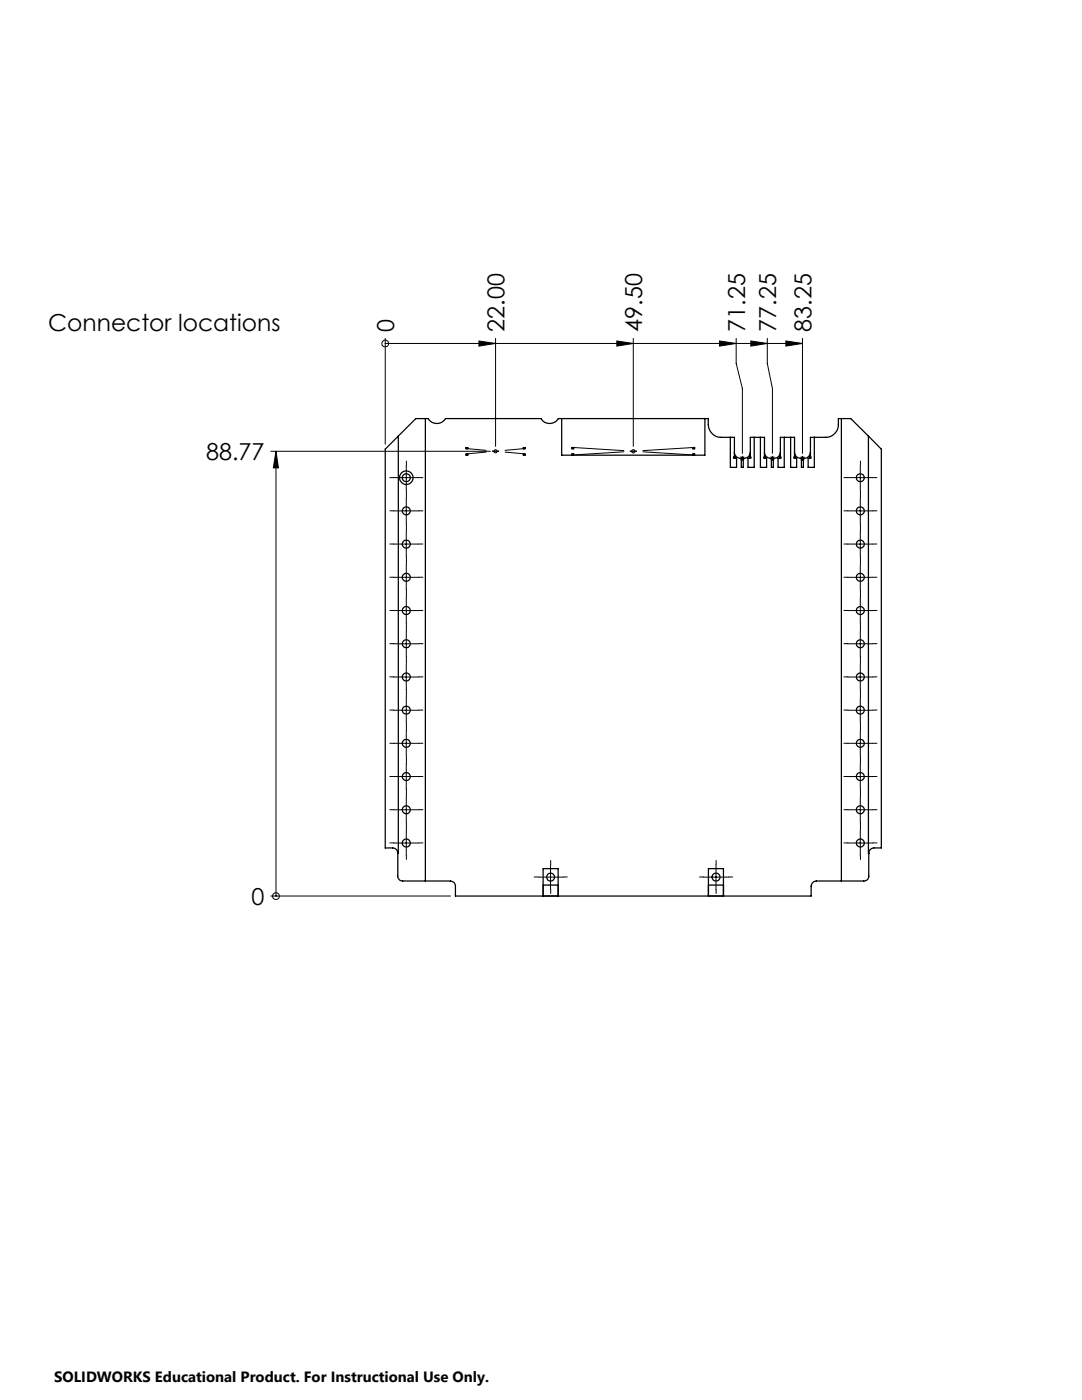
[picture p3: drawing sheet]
<svg xmlns="http://www.w3.org/2000/svg" width="216mm" height="279mm" viewBox="0 0 216 279" stroke-linecap="round" stroke-linejoin="round" font-family="sans-serif">
<g fill="none" stroke="#000" stroke-width=".2">
<path d="M76.9 68.5h.1M76.9 67.5v21.2M76.9 68.5h83.2M95.6 68.1l3.3 .4-3.3 .6zM98.9 67.5v21.6M123.1 68.1l3.3 .4-3.3 .6zM126.4 67.5v21.6M143.6 68.1l3.3 .4-3.3 .6zM146.9 67.5v5l1.2 5v13M149.8 68.1l3.3 .4-3.3 .6zM153.1 67.5v5l1 5v13M156.8 68.1l3.3 .4-3.3 .6z"/>
<path d="M160.1 67.5v23M54 90.1h43.9M55.1 90.1l.5 3.3h-1.1zM55.1 90.1v88.7M78.6 95.3h5M81.1 92.9v4.9M81.1 99.4v5.1M147.6 91.5h1M147.8 91.1l.7 .7M148.1 91v1M148.5 91.1l-.7 .7M153.6 91.5h1"/>
<path d="M153.8 91.1l.7 .7M154.1 91v1M154.5 91.1l-.7 .7M159.6 91.5h1M159.8 91.1l.7 .7M160.1 91v1M160.5 91.1l-.7 .7M169.2 95.3h5M171.7 92.9v4.9M171.7 99.4v5.1M78.6 115.2h5M78.6 108.6h5"/>
<path d="M78.6 102h5M81.1 106.1v5M81.1 112.7v5M81.1 119.3v5.1M169.2 115.2h5M169.2 108.6h5M169.2 102h5M171.7 106.1v5M171.7 112.7v5M171.7 119.3v5.1M78.6 135.1h5M78.6 128.5h5"/>
<path d="M78.6 121.8h5M81.1 126v5M81.1 132.6v5M81.1 139.2v5M169.2 135.1h5M169.2 128.5h5M169.2 121.8h5M171.7 126v5M171.7 132.6v5M171.7 139.2v5M78.6 155h5M78.6 148.3h5"/>
<path d="M78.6 141.7h5M81.1 145.9v4.9M81.1 152.5v5M81.1 159.1v5M169.2 155h5M169.2 148.3h5M169.2 141.7h5M171.7 145.9v4.9M171.7 152.5v5M171.7 159.1v5M54 178.8h35.9M55.1 178.8h.1"/>
<path d="M78.6 168.2h5M78.6 161.6h5M81.1 165.7v5M107.4 175h5M109.9 172.5v5.1M140.4 175h5M142.9 172.5v5.1M169.2 168.2h5M169.2 161.6h5M171.7 165.7v5"/>
<circle cx="76.9" cy="68.6" r=".68"/>
<circle cx="98.9" cy="90.1" r=".31"/>
<circle cx="126.4" cy="90.1" r=".33"/>
<circle cx="55.1" cy="178.8" r=".68"/>
</g>
<g fill="none" stroke="#000" stroke-width=".25">
<path d="M79.5 87v83.3h-.1M84.9 83.5v92.3M93 90.6h.3v.2h-.3zM93 89.3h.3v.3h-.3zM104.4 90.6h.4v.2h-.4zM104.4 89.3h.4v.3h-.4zM112.1 83.5v7.3h28.6v-7.3M114.1 89.3h.4v.3h-.4zM114.1 90.8v-.2h.4v.2M138.3 90.8v-.2h.3v.2M138.3 89.3h.3v.3h-.3zM145.7 87.3v6h1.3v-1.8h-.5"/>
<path d="M146.5 91.2a.16 .16 0 0 0-.1 .1 .16 .16 0 0 0 .1 .2M146.5 90.2a1.63 1.63 0 0 0 2.7 1.1l.3-.4 .2-.7M146.5 91.2l.2 .1-.2 .2M147.9 91.5v1.8h.4v-1.8M149.7 91.2l.2 .1-.2 .2M149.7 91.2a.16 .16 0 0 0-.2 .1 .16 .16 0 0 0 .2 .2M149.7 91.2v-3.9h2.8v3.9M150.5 87.3v6h-1.2v-1.8h.4M151.7 87.3v6h1.3v-1.8h-.5M152.5 91.2a.16 .16 0 0 0-.1 .1 .16 .16 0 0 0 .1 .2M152.5 90.2a1.63 1.63 0 0 0 2.7 1.1l.3-.4 .2-.7M152.5 91.2l.2 .1-.2 .2"/>
<path d="M153.9 91.5v1.8h.4v-1.8M155.7 91.2l.2 .1-.2 .2M155.7 91.2a.16 .16 0 0 0-.2 .1 .16 .16 0 0 0 .2 .2M155.7 91.2v-3.9h2.8v3.9M156.5 87.3v6h-1.2v-1.8h.4M157.8 87.3v6h1.2v-1.8h-.5M158.5 91.2a.16 .16 0 0 0-.1 .1 .16 .16 0 0 0 .1 .2M158.5 90.2a1.63 1.63 0 0 0 2.6 1.1l.4-.4 .2-.7M158.5 91.2l.2 .1-.2 .2M159.9 91.5v1.8h.4v-1.8M161.7 91.2l.2 .1-.2 .2M161.7 91.2a.16 .16 0 0 0-.2 .1 .16 .16 0 0 0 .2 .2"/>
<path d="M162.5 87.3v6h-1.2v-1.8h.4M167.9 83.5v92.3M173.3 87l2.6 2.6v79.6h-1.5a1.09 1.09 0 0 0-1 1.1v4.5a.96 .96 0 0 1-1 1h-9.5a1.09 1.09 0 0 0-1 1v2h-71v-2a1.02 1.02 0 0 0-1-1h-9.5a.96 .96 0 0 1-1-1v-4.5a1.02 1.02 0 0 0-1-1.1h-1.5v-79.6l6.1-6.1h2.4a2.01 2.01 0 0 0 3.5 0h19a2.01 2.01 0 0 0 3.5 0h29.9a3.1 3.1 0 0 0 1.6 3.6l1 .2h2.6v3.9M173.3 87l-3.5-3.5h-2.5a3.4 3.4 0 0 1-.8 3 2.33 2.33 0 0 1-1.8 .8h-3v3.9M173.3 87l.1 83.3M108.4 178.8v-5.4h3v5.4M108.4 176.6h3M141.4 178.8v-5.4h3v5.4M141.4 176.6h3"/>
<circle cx="81.1" cy="95.4" r=".81"/>
<circle cx="81.1" cy="95.3" r="1.36"/>
<circle cx="171.7" cy="95.3" r=".79"/>
<circle cx="81.1" cy="115.2" r=".81"/>
<circle cx="81.1" cy="108.6" r=".81"/>
<circle cx="81.1" cy="101.9" r=".81"/>
<circle cx="171.7" cy="102" r=".79"/>
<circle cx="171.7" cy="108.6" r=".79"/>
<circle cx="171.7" cy="115.2" r=".79"/>
<circle cx="81.1" cy="121.8" r=".81"/>
<circle cx="81.1" cy="135.1" r=".81"/>
<circle cx="81.1" cy="128.5" r=".81"/>
<circle cx="171.7" cy="121.9" r=".79"/>
<circle cx="171.7" cy="135.1" r=".79"/>
<circle cx="171.7" cy="128.5" r=".79"/>
<circle cx="81.1" cy="148.3" r=".81"/>
<circle cx="81.1" cy="141.7" r=".81"/>
<circle cx="81.1" cy="155" r=".81"/>
<circle cx="171.7" cy="141.7" r=".79"/>
<circle cx="171.7" cy="155" r=".79"/>
<circle cx="171.7" cy="148.4" r=".79"/>
<circle cx="81.1" cy="161.6" r=".81"/>
<circle cx="81.1" cy="168.2" r=".81"/>
<circle cx="109.9" cy="175.1" r=".8"/>
<circle cx="142.9" cy="175" r=".81"/>
<circle cx="171.7" cy="161.6" r=".79"/>
<circle cx="171.7" cy="168.2" r=".79"/>
</g>
<g fill="none" stroke="#000" stroke-width=".2" stroke-dasharray="15.2 1.3 1.3 1.3">
<path d="M78.6 95.3h-.8M81.1 92.8v-.8M81.1 97.8v.8M81.1 99.4v-.8M83.6 95.3h.8M169.2 95.3h-.8M171.7 92.8v-.8M171.7 97.8v.8M171.7 99.4v-.8M174.2 95.3h.8M78.6 115.2h-.8M78.6 108.6h-.8"/>
<path d="M78.6 101.9h-.8M81.1 119.3v-.8M81.1 112.7v-.8M81.1 117.7v.8M81.1 106.1v-.8M81.1 111.1v.8M81.1 104.4v.8M83.6 115.2h.8M83.6 108.6h.8M83.6 101.9h.8M169.2 115.2h-.8M169.2 108.6h-.8"/>
<path d="M169.2 101.9h-.8M171.7 119.3v-.8M171.7 112.7v-.8M171.7 117.7v.8M171.7 106.1v-.8M171.7 111.1v.8M171.7 104.4v.8M174.2 115.2h.8M174.2 108.6h.8M174.2 101.9h.8M78.6 135.1h-.8M78.6 128.5h-.8"/>
<path d="M78.6 121.8h-.8M81.1 139.2v-.8M81.1 132.6v-.8M81.1 137.6v.8M81.1 126v-.8M81.1 131v.8M81.1 124.3v.8M83.6 135.1h.8M83.6 128.5h.8M83.6 121.8h.8M169.2 135.1h-.8M169.2 128.5h-.8"/>
<path d="M169.2 121.8h-.8M171.7 139.2v-.8M171.7 132.6v-.8M171.7 137.6v.8M171.7 126v-.8M171.7 131v.8M171.7 124.3v.8M174.2 135.1h.8M174.2 128.5h.8M174.2 121.8h.8M78.6 155h-.8M78.6 148.3h-.8"/>
<path d="M78.6 141.7h-.8M81.1 159.1v-.8M81.1 152.5v-.8M81.1 157.5v.8M81.1 145.8v-.8M81.1 150.8v.8M81.1 144.2v.8M83.6 155h.8M83.6 148.3h.8M83.6 141.7h.8M169.2 155h-.8M169.2 148.3h-.8"/>
<path d="M169.2 141.7h-.8M171.7 159.1v-.8M171.7 152.5v-.8M171.7 157.5v.8M171.7 145.8v-.8M171.7 150.8v.8M171.7 144.2v.8M174.2 155h.8M174.2 148.3h.8M174.2 141.7h.8M78.6 168.2h-.8M78.6 161.6h-.8"/>
<path d="M81.1 165.7v-.8M81.1 170.7v.8M81.1 164.1v.8M83.6 168.2h.8M83.6 161.6h.8M107.4 175h-.8M109.9 172.5v-.8M109.9 177.5v.8M112.4 175h.8M140.4 175h-.8M142.9 172.5v-.8M142.9 177.5v.8"/>
<path d="M145.4 175h.8M169.2 168.2h-.8M169.2 161.6h-.8M171.7 165.7v-.8M171.7 170.7v.8M171.7 164.1v.8M174.2 168.2h.8M174.2 161.6h.8"/>
</g>
<path d="M114.1 89.3l24.5 1.5M138.6 89.3l-24.5 1.5" fill="none" stroke="#000" stroke-width=".2" stroke-dasharray="15.2 1.3 1.3 1.3" stroke-dashoffset="4.9"/>
<path d="M93.4 89.5l11 1.1M104.4 89.5l-11 1.1" fill="none" stroke="#000" stroke-width=".2" stroke-dasharray="15.2 1.3 1.3 1.3" stroke-dashoffset="11.6"/>
<g fill="#000">
<path d="M55.1 90.1l.5 3.3h-1.1z"/>
<path d="M95.6 68.1l3.3 .4-3.3 .6zM123.1 68.1l3.3 .4-3.3 .6zM143.6 68.1l3.3 .4-3.3 .6zM149.8 68.1l3.3 .4-3.3 .6zM156.8 68.1l3.3 .4-3.3 .6z"/>
</g>
<g font-size="4.7">
<text x="9.6" y="66">Connector locations</text>
<text x="78.7" y="66.2" transform="rotate(-90 78.7 66.2)">0</text>
<text x="100.7" y="66.2" transform="rotate(-90 100.7 66.2)">22.00</text>
<text x="128.2" y="66.2" transform="rotate(-90 128.2 66.2)">49.50</text>
<text x="148.7" y="66.2" transform="rotate(-90 148.7 66.2)">71.25</text>
<text x="154.9" y="66.2" transform="rotate(-90 154.9 66.2)">77.25</text>
<text x="161.9" y="66.2" transform="rotate(-90 161.9 66.2)">83.25</text>
<text x="41.1" y="91.8">88.77</text>
<text x="50.2" y="180.6">0</text>
</g>
<text font-size="3" x="10.8" y="275.7">SOLIDWORKS Educational Product. For Instructional Use Only.</text>
</svg>
